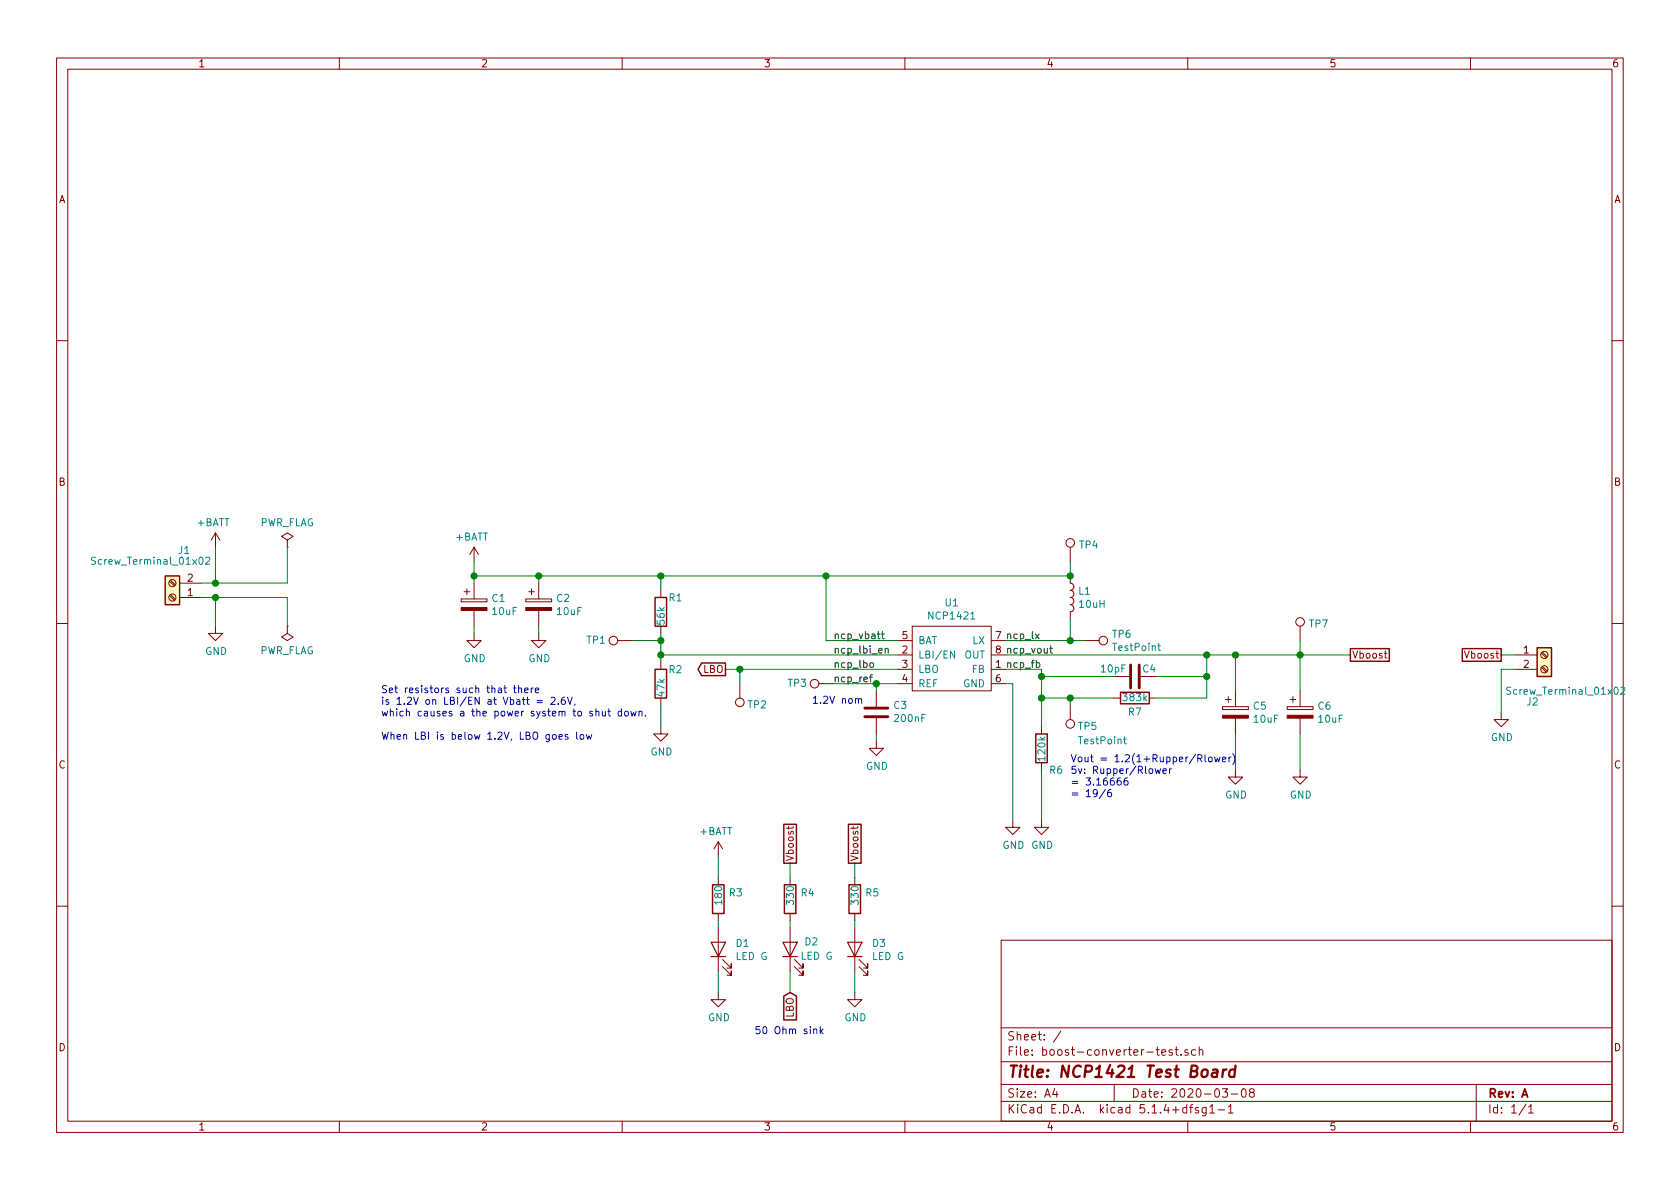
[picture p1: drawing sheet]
EESchema Schematic File Version 4
LIBS:boost-converter-test-cache
EELAYER 30 0
EELAYER END
$Descr A4 11693 8268
encoding utf-8
Sheet 1 1
Title "NCP1421 Test Board"
Date "2020-03-08"
Rev "A"
Comp ""
Comment1 ""
Comment2 ""
Comment3 ""
Comment4 ""
$EndDescr
Text GLabel 9400 4550 2    50   UnSpc ~ 0
Vboost
$Comp
L BoostConverters:NCP1421 U1
U 1 1
P 6650 4350
F 0 "U1" H 6625 4515 50  0000 C CNN
F 1 "NCP1421" H 6625 4424 50  0000 C CNN
F 2 "Package_SO:MSOP-8_3x3mm_P0.65mm" H 6650 4350 50  0001 C CNN
F 3 "https://datasheet.octopart.com/NCP1421DMR2G-ON-Semiconductor-datasheet-163178.pdf" H 6650 4350 50  0001 C CNN
	1    6650 4350
	1    0    0    -1  
$EndComp
$Comp
L Device:L L1
U 1 1
P 7450 4150
F 0 "L1" H 7503 4196 50  0000 L CNN
F 1 "10uH" H 7503 4105 50  0000 L CNN
F 2 "Inductor_SMD:L_Wuerth_MAPI-2512" H 7450 4150 50  0001 C CNN
F 3 "https://pdf1.alldatasheet.com/datasheet-pdf/view/893162/WURTH/74479887310A.html" H 7450 4150 50  0001 C CNN
	1    7450 4150
	1    0    0    -1  
$EndComp
Wire Wire Line
	7450 4300 7450 4450
Wire Wire Line
	7450 4450 7000 4450
$Comp
L Device:CP C6
U 1 1
P 9050 4950
F 0 "C6" H 9168 4996 50  0000 L CNN
F 1 "10uF" H 9168 4905 50  0000 L CNN
F 2 "Capacitor_Tantalum_SMD:CP_EIA-3216-18_Kemet-A_Pad1.58x1.35mm_HandSolder" H 9088 4800 50  0001 C CNN
F 3 "~" H 9050 4950 50  0001 C CNN
	1    9050 4950
	1    0    0    -1  
$EndComp
$Comp
L power:GND #PWR014
U 1 1
P 9050 5350
F 0 "#PWR014" H 9050 5100 50  0001 C CNN
F 1 "GND" H 9055 5177 50  0000 C CNN
F 2 "" H 9050 5350 50  0001 C CNN
F 3 "" H 9050 5350 50  0001 C CNN
	1    9050 5350
	1    0    0    -1  
$EndComp
Wire Wire Line
	9050 5100 9050 5350
Wire Wire Line
	7000 4550 8400 4550
$Comp
L Device:R R7
U 1 1
P 7900 4850
F 0 "R7" V 7800 4850 50  0000 C CNN
F 1 "383k" V 7900 4850 50  0000 C CNN
F 2 "Resistor_SMD:R_0603_1608Metric_Pad1.05x0.95mm_HandSolder" V 7830 4850 50  0001 C CNN
F 3 "~" H 7900 4850 50  0001 C CNN
	1    7900 4850
	0    1    -1   0   
$EndComp
Connection ~ 8400 4550
$Comp
L Device:R R6
U 1 1
P 7250 5200
F 0 "R6" H 7300 5050 50  0000 L CNN
F 1 "120k" V 7250 5100 50  0000 L CNN
F 2 "Resistor_SMD:R_0603_1608Metric_Pad1.05x0.95mm_HandSolder" V 7180 5200 50  0001 C CNN
F 3 "~" H 7250 5200 50  0001 C CNN
	1    7250 5200
	1    0    0    -1  
$EndComp
$Comp
L Device:C C4
U 1 1
P 7900 4700
F 0 "C4" V 7950 4600 50  0000 C CNN
F 1 "10pF" V 7950 4850 50  0000 C CNN
F 2 "Capacitor_SMD:C_0603_1608Metric_Pad1.05x0.95mm_HandSolder" H 7938 4550 50  0001 C CNN
F 3 "~" H 7900 4700 50  0001 C CNN
	1    7900 4700
	0    -1   -1   0   
$EndComp
$Comp
L Device:CP C1
U 1 1
P 3300 4200
F 0 "C1" H 3418 4246 50  0000 L CNN
F 1 "10uF" H 3418 4155 50  0000 L CNN
F 2 "Capacitor_Tantalum_SMD:CP_EIA-3216-18_Kemet-A_Pad1.58x1.35mm_HandSolder" H 3338 4050 50  0001 C CNN
F 3 "~" H 3300 4200 50  0001 C CNN
	1    3300 4200
	1    0    0    -1  
$EndComp
Connection ~ 5750 4000
Wire Wire Line
	5750 4450 5750 4000
Wire Wire Line
	6250 4450 5750 4450
Wire Wire Line
	3300 4400 3300 4350
$Comp
L power:GND #PWR04
U 1 1
P 3300 4400
F 0 "#PWR04" H 3300 4150 50  0001 C CNN
F 1 "GND" H 3305 4227 50  0000 C CNN
F 2 "" H 3300 4400 50  0001 C CNN
F 3 "" H 3300 4400 50  0001 C CNN
	1    3300 4400
	1    0    0    -1  
$EndComp
Connection ~ 3300 4000
Wire Wire Line
	3300 4050 3300 4000
Wire Wire Line
	3300 3900 3300 4000
Wire Wire Line
	7450 4000 5750 4000
$Comp
L power:+BATT #PWR03
U 1 1
P 3300 3900
F 0 "#PWR03" H 3300 3750 50  0001 C CNN
F 1 "+BATT" H 3315 4073 50  0000 C CNN
F 2 "" H 3300 3900 50  0001 C CNN
F 3 "" H 3300 3900 50  0001 C CNN
	1    3300 3900
	-1   0    0    -1  
$EndComp
Wire Wire Line
	7750 4850 7450 4850
$Comp
L Device:C C3
U 1 1
P 6100 4950
F 0 "C3" H 5985 4904 50  0000 R CNN
F 1 "200nF" H 5985 4995 50  0000 R CNN
F 2 "Capacitor_SMD:C_0603_1608Metric_Pad1.05x0.95mm_HandSolder" H 6138 4800 50  0001 C CNN
F 3 "~" H 6100 4950 50  0001 C CNN
	1    6100 4950
	-1   0    0    1   
$EndComp
$Comp
L power:GND #PWR010
U 1 1
P 6100 5150
F 0 "#PWR010" H 6100 4900 50  0001 C CNN
F 1 "GND" H 6105 4977 50  0000 C CNN
F 2 "" H 6100 5150 50  0001 C CNN
F 3 "" H 6100 5150 50  0001 C CNN
	1    6100 5150
	1    0    0    -1  
$EndComp
Wire Wire Line
	6100 5100 6100 5150
$Comp
L power:GND #PWR011
U 1 1
P 7050 5700
F 0 "#PWR011" H 7050 5450 50  0001 C CNN
F 1 "GND" H 7055 5527 50  0000 C CNN
F 2 "" H 7050 5700 50  0001 C CNN
F 3 "" H 7050 5700 50  0001 C CNN
	1    7050 5700
	1    0    0    -1  
$EndComp
Wire Wire Line
	7050 4750 7050 5700
Wire Wire Line
	7250 4850 7250 5050
Connection ~ 7250 4850
$Comp
L power:GND #PWR012
U 1 1
P 7250 5700
F 0 "#PWR012" H 7250 5450 50  0001 C CNN
F 1 "GND" H 7255 5527 50  0000 C CNN
F 2 "" H 7250 5700 50  0001 C CNN
F 3 "" H 7250 5700 50  0001 C CNN
	1    7250 5700
	1    0    0    -1  
$EndComp
Wire Wire Line
	7250 5700 7250 5350
Wire Wire Line
	9050 4800 9050 4550
Connection ~ 9050 4550
Wire Wire Line
	9050 4550 9400 4550
Text GLabel 5050 4650 0    50   Output ~ 0
LBO
Wire Wire Line
	7000 4650 7250 4650
Wire Wire Line
	5050 4650 5150 4650
Text Notes 7450 5550 0    50   ~ 0
Vout = 1.2(1+Rupper/Rlower)\n5v: Rupper/Rlower \n= 3.16666\n= 19/6
$Comp
L Connector:TestPoint TP4
U 1 1
P 7450 3900
F 0 "TP4" H 7508 4018 50  0000 L CNN
F 1 "TestPoint" H 7508 3927 50  0001 L CNN
F 2 "TestPoint:TestPoint_THTPad_D1.0mm_Drill0.5mm" H 7650 3900 50  0001 C CNN
F 3 "~" H 7650 3900 50  0001 C CNN
	1    7450 3900
	1    0    0    -1  
$EndComp
Wire Wire Line
	7450 3900 7450 4000
Connection ~ 7450 4000
$Comp
L Connector:TestPoint TP6
U 1 1
P 7550 4450
F 0 "TP6" V 7504 4638 50  0000 L CNN
F 1 "TestPoint" V 7595 4638 50  0000 L CNN
F 2 "TestPoint:TestPoint_THTPad_D1.0mm_Drill0.5mm" H 7750 4450 50  0001 C CNN
F 3 "~" H 7750 4450 50  0001 C CNN
	1    7550 4450
	0    1    1    0   
$EndComp
Wire Wire Line
	7550 4450 7450 4450
Connection ~ 7450 4450
$Comp
L Connector:TestPoint TP7
U 1 1
P 9050 4450
F 0 "TP7" H 9108 4568 50  0000 L CNN
F 1 "TestPoint" H 9108 4477 50  0001 L CNN
F 2 "TestPoint:TestPoint_THTPad_D1.0mm_Drill0.5mm" H 9250 4450 50  0001 C CNN
F 3 "~" H 9250 4450 50  0001 C CNN
	1    9050 4450
	1    0    0    -1  
$EndComp
Wire Wire Line
	9050 4450 9050 4550
$Comp
L Connector:TestPoint TP5
U 1 1
P 7450 4900
F 0 "TP5" H 7400 5050 50  0000 R CNN
F 1 "TestPoint" H 7400 5150 50  0000 R CNN
F 2 "TestPoint:TestPoint_THTPad_D1.0mm_Drill0.5mm" H 7650 4900 50  0001 C CNN
F 3 "~" H 7650 4900 50  0001 C CNN
	1    7450 4900
	-1   0    0    1   
$EndComp
Wire Wire Line
	7450 4900 7450 4850
Connection ~ 7450 4850
Wire Wire Line
	7450 4850 7250 4850
Wire Wire Line
	7250 4650 7250 4700
Wire Wire Line
	8400 4550 8400 4700
$Comp
L Connector:TestPoint TP3
U 1 1
P 5800 4750
F 0 "TP3" V 5800 5000 50  0000 C CNN
F 1 "TestPoint" V 5600 4850 50  0001 C CNN
F 2 "TestPoint:TestPoint_THTPad_D1.0mm_Drill0.5mm" H 6000 4750 50  0001 C CNN
F 3 "~" H 6000 4750 50  0001 C CNN
	1    5800 4750
	0    -1   -1   0   
$EndComp
Wire Wire Line
	5800 4750 6100 4750
Connection ~ 5150 4650
Wire Wire Line
	5150 4650 6250 4650
$Comp
L Connector:Screw_Terminal_01x02 J1
U 1 1
P 1200 4150
F 0 "J1" H 1118 3825 50  0000 C CNN
F 1 "Screw_Terminal_01x02" H 1350 3900 50  0000 C CNN
F 2 "TerminalBlock:TerminalBlock_bornier-2_P5.08mm" H 1200 4150 50  0001 C CNN
F 3 "~" H 1200 4150 50  0001 C CNN
	1    1200 4150
	-1   0    0    1   
$EndComp
$Comp
L power:+BATT #PWR01
U 1 1
P 1500 3800
F 0 "#PWR01" H 1500 3650 50  0001 C CNN
F 1 "+BATT" H 1515 3973 50  0000 C CNN
F 2 "" H 1500 3800 50  0001 C CNN
F 3 "" H 1500 3800 50  0001 C CNN
	1    1500 3800
	-1   0    0    -1  
$EndComp
Wire Wire Line
	1500 3800 1500 4050
Wire Wire Line
	1500 4050 1400 4050
$Comp
L power:GND #PWR02
U 1 1
P 1500 4350
F 0 "#PWR02" H 1500 4100 50  0001 C CNN
F 1 "GND" H 1505 4177 50  0000 C CNN
F 2 "" H 1500 4350 50  0001 C CNN
F 3 "" H 1500 4350 50  0001 C CNN
	1    1500 4350
	1    0    0    -1  
$EndComp
Wire Wire Line
	1500 4350 1500 4150
Wire Wire Line
	1500 4150 1400 4150
$Comp
L power:PWR_FLAG #FLG01
U 1 1
P 2000 3800
F 0 "#FLG01" H 2000 3875 50  0001 C CNN
F 1 "PWR_FLAG" H 2000 3973 50  0000 C CNN
F 2 "" H 2000 3800 50  0001 C CNN
F 3 "~" H 2000 3800 50  0001 C CNN
	1    2000 3800
	1    0    0    -1  
$EndComp
Wire Wire Line
	2000 3800 2000 4050
Wire Wire Line
	2000 4050 1500 4050
Connection ~ 1500 4050
$Comp
L power:PWR_FLAG #FLG02
U 1 1
P 2000 4350
F 0 "#FLG02" H 2000 4425 50  0001 C CNN
F 1 "PWR_FLAG" H 2000 4523 50  0000 C CNN
F 2 "" H 2000 4350 50  0001 C CNN
F 3 "~" H 2000 4350 50  0001 C CNN
	1    2000 4350
	-1   0    0    1   
$EndComp
Wire Wire Line
	2000 4350 2000 4150
Wire Wire Line
	2000 4150 1500 4150
Connection ~ 1500 4150
Text Notes 2650 5150 0    50   ~ 0
Set resistors such that there \nis 1.2V on LBI/EN at Vbatt = 2.6V,\nwhich causes a the power system to shut down.\n\nWhen LBI is below 1.2V, LBO goes low
Wire Wire Line
	4400 4450 4600 4450
$Comp
L Connector:TestPoint TP1
U 1 1
P 4400 4450
F 0 "TP1" V 4400 4700 50  0000 C CNN
F 1 "TestPoint" V 4504 4522 50  0001 C CNN
F 2 "TestPoint:TestPoint_THTPad_D1.0mm_Drill0.5mm" H 4600 4450 50  0001 C CNN
F 3 "~" H 4600 4450 50  0001 C CNN
	1    4400 4450
	0    -1   -1   0   
$EndComp
Wire Wire Line
	4600 4550 4600 4600
$Comp
L Device:R R2
U 1 1
P 4600 4750
F 0 "R2" H 4650 4850 50  0000 L CNN
F 1 "47k" V 4600 4650 50  0000 L CNN
F 2 "Resistor_SMD:R_0603_1608Metric_Pad1.05x0.95mm_HandSolder" V 4530 4750 50  0001 C CNN
F 3 "~" H 4600 4750 50  0001 C CNN
	1    4600 4750
	1    0    0    -1  
$EndComp
Connection ~ 4600 4550
Wire Wire Line
	6250 4550 4600 4550
Wire Wire Line
	4600 5050 4600 4900
$Comp
L power:GND #PWR06
U 1 1
P 4600 5050
F 0 "#PWR06" H 4600 4800 50  0001 C CNN
F 1 "GND" H 4605 4877 50  0000 C CNN
F 2 "" H 4600 5050 50  0001 C CNN
F 3 "" H 4600 5050 50  0001 C CNN
	1    4600 5050
	1    0    0    -1  
$EndComp
$Comp
L Device:R R1
U 1 1
P 4600 4250
F 0 "R1" H 4650 4350 50  0000 L CNN
F 1 "56k" V 4600 4150 50  0000 L CNN
F 2 "Resistor_SMD:R_0603_1608Metric_Pad1.05x0.95mm_HandSolder" V 4530 4250 50  0001 C CNN
F 3 "~" H 4600 4250 50  0001 C CNN
	1    4600 4250
	1    0    0    -1  
$EndComp
Wire Wire Line
	5150 4750 5150 4650
$Comp
L Connector:TestPoint TP2
U 1 1
P 5150 4750
F 0 "TP2" H 5100 4900 50  0000 R CNN
F 1 "TestPoint" H 5100 4800 50  0001 R CNN
F 2 "TestPoint:TestPoint_THTPad_D1.0mm_Drill0.5mm" H 5350 4750 50  0001 C CNN
F 3 "~" H 5350 4750 50  0001 C CNN
	1    5150 4750
	-1   0    0    1   
$EndComp
$Comp
L Connector:Screw_Terminal_01x02 J2
U 1 1
P 10750 4550
F 0 "J2" H 10668 4225 50  0000 C CNN
F 1 "Screw_Terminal_01x02" H 10900 4300 50  0000 C CNN
F 2 "TerminalBlock:TerminalBlock_bornier-2_P5.08mm" H 10750 4550 50  0001 C CNN
F 3 "~" H 10750 4550 50  0001 C CNN
	1    10750 4550
	1    0    0    -1  
$EndComp
Text GLabel 10450 4550 0    50   UnSpc ~ 0
Vboost
Wire Wire Line
	10550 4550 10450 4550
$Comp
L power:GND #PWR015
U 1 1
P 10450 4950
F 0 "#PWR015" H 10450 4700 50  0001 C CNN
F 1 "GND" H 10455 4777 50  0000 C CNN
F 2 "" H 10450 4950 50  0001 C CNN
F 3 "" H 10450 4950 50  0001 C CNN
	1    10450 4950
	1    0    0    -1  
$EndComp
Wire Wire Line
	10450 4950 10450 4650
Wire Wire Line
	10450 4650 10550 4650
Text GLabel 5500 6900 3    50   Input ~ 0
LBO
$Comp
L Device:LED D2
U 1 1
P 5500 6600
F 0 "D2" V 5550 6400 50  0000 L CNN
F 1 "LED G" V 5450 6300 50  0000 L CNN
F 2 "LED_SMD:LED_0805_2012Metric_Pad1.15x1.40mm_HandSolder" H 5500 6600 50  0001 C CNN
F 3 "~" H 5500 6600 50  0001 C CNN
	1    5500 6600
	0    -1   -1   0   
$EndComp
Wire Wire Line
	5500 6100 5500 6000
Wire Wire Line
	5500 6400 5500 6450
Wire Wire Line
	5500 6900 5500 6750
$Comp
L Device:LED D1
U 1 1
P 5000 6600
F 0 "D1" V 5039 6483 50  0000 R CNN
F 1 "LED G" V 4948 6483 50  0000 R CNN
F 2 "LED_SMD:LED_0805_2012Metric_Pad1.15x1.40mm_HandSolder" H 5000 6600 50  0001 C CNN
F 3 "~" H 5000 6600 50  0001 C CNN
	1    5000 6600
	0    -1   -1   0   
$EndComp
$Comp
L Device:R R3
U 1 1
P 5000 6250
F 0 "R3" H 5070 6296 50  0000 L CNN
F 1 "180" V 5000 6200 50  0000 L CNN
F 2 "Resistor_SMD:R_0805_2012Metric_Pad1.15x1.40mm_HandSolder" V 4930 6250 50  0001 C CNN
F 3 "~" H 5000 6250 50  0001 C CNN
	1    5000 6250
	1    0    0    -1  
$EndComp
$Comp
L power:GND #PWR08
U 1 1
P 5000 6900
F 0 "#PWR08" H 5000 6650 50  0001 C CNN
F 1 "GND" H 5005 6727 50  0000 C CNN
F 2 "" H 5000 6900 50  0001 C CNN
F 3 "" H 5000 6900 50  0001 C CNN
	1    5000 6900
	1    0    0    -1  
$EndComp
Wire Wire Line
	5000 6750 5000 6900
Wire Wire Line
	5000 6400 5000 6450
Wire Wire Line
	5000 6100 5000 5950
$Comp
L power:+BATT #PWR07
U 1 1
P 5000 5950
F 0 "#PWR07" H 5000 5800 50  0001 C CNN
F 1 "+BATT" H 5015 6123 50  0000 C CNN
F 2 "" H 5000 5950 50  0001 C CNN
F 3 "" H 5000 5950 50  0001 C CNN
	1    5000 5950
	-1   0    0    -1  
$EndComp
Wire Wire Line
	8400 4550 8600 4550
$Comp
L Device:LED D3
U 1 1
P 5950 6600
F 0 "D3" V 5989 6483 50  0000 R CNN
F 1 "LED G" V 5898 6483 50  0000 R CNN
F 2 "LED_SMD:LED_0805_2012Metric_Pad1.15x1.40mm_HandSolder" H 5950 6600 50  0001 C CNN
F 3 "~" H 5950 6600 50  0001 C CNN
	1    5950 6600
	0    -1   -1   0   
$EndComp
$Comp
L Device:R R5
U 1 1
P 5950 6250
F 0 "R5" H 6020 6296 50  0000 L CNN
F 1 "330" V 5950 6200 50  0000 L CNN
F 2 "Resistor_SMD:R_0805_2012Metric_Pad1.15x1.40mm_HandSolder" V 5880 6250 50  0001 C CNN
F 3 "~" H 5950 6250 50  0001 C CNN
	1    5950 6250
	1    0    0    -1  
$EndComp
$Comp
L power:GND #PWR09
U 1 1
P 5950 6900
F 0 "#PWR09" H 5950 6650 50  0001 C CNN
F 1 "GND" H 5955 6727 50  0000 C CNN
F 2 "" H 5950 6900 50  0001 C CNN
F 3 "" H 5950 6900 50  0001 C CNN
	1    5950 6900
	1    0    0    -1  
$EndComp
Wire Wire Line
	5950 6750 5950 6900
Wire Wire Line
	5950 6400 5950 6450
Text GLabel 5950 6000 1    50   UnSpc ~ 0
Vboost
Wire Wire Line
	5950 6000 5950 6100
Text Label 5800 4450 0    50   ~ 0
ncp_vbatt
Text Label 5800 4550 0    50   ~ 0
ncp_lbi_en
Text Label 5800 4650 0    50   ~ 0
ncp_lbo
Wire Wire Line
	6100 4800 6100 4750
Connection ~ 6100 4750
Wire Wire Line
	6100 4750 6250 4750
Text Label 5800 4750 0    50   ~ 0
ncp_ref
Text Label 7000 4450 0    50   ~ 0
ncp_lx
Text Label 7000 4550 0    50   ~ 0
ncp_vout
Text Label 7000 4650 0    50   ~ 0
ncp_fb
Wire Wire Line
	8050 4850 8400 4850
Wire Wire Line
	8050 4700 8400 4700
Connection ~ 8400 4700
Wire Wire Line
	8400 4700 8400 4850
Wire Wire Line
	7250 4700 7750 4700
Connection ~ 7250 4700
Wire Wire Line
	7250 4700 7250 4850
Wire Wire Line
	4600 4450 4600 4550
Connection ~ 4600 4450
Wire Wire Line
	4600 4450 4600 4400
Wire Wire Line
	4600 4100 4600 4000
Wire Wire Line
	4600 4000 5750 4000
Wire Wire Line
	7050 4750 7000 4750
$Comp
L Device:CP C5
U 1 1
P 8600 4950
F 0 "C5" H 8718 4996 50  0000 L CNN
F 1 "10uF" H 8718 4905 50  0000 L CNN
F 2 "Capacitor_Tantalum_SMD:CP_EIA-3216-18_Kemet-A_Pad1.58x1.35mm_HandSolder" H 8638 4800 50  0001 C CNN
F 3 "~" H 8600 4950 50  0001 C CNN
	1    8600 4950
	1    0    0    -1  
$EndComp
$Comp
L power:GND #PWR013
U 1 1
P 8600 5350
F 0 "#PWR013" H 8600 5100 50  0001 C CNN
F 1 "GND" H 8605 5177 50  0000 C CNN
F 2 "" H 8600 5350 50  0001 C CNN
F 3 "" H 8600 5350 50  0001 C CNN
	1    8600 5350
	1    0    0    -1  
$EndComp
Wire Wire Line
	8600 5100 8600 5350
Wire Wire Line
	8600 4800 8600 4550
Connection ~ 8600 4550
Wire Wire Line
	8600 4550 9050 4550
$Comp
L Device:CP C2
U 1 1
P 3750 4200
F 0 "C2" H 3868 4246 50  0000 L CNN
F 1 "10uF" H 3868 4155 50  0000 L CNN
F 2 "Capacitor_Tantalum_SMD:CP_EIA-3216-18_Kemet-A_Pad1.58x1.35mm_HandSolder" H 3788 4050 50  0001 C CNN
F 3 "~" H 3750 4200 50  0001 C CNN
	1    3750 4200
	1    0    0    -1  
$EndComp
Wire Wire Line
	3750 4400 3750 4350
$Comp
L power:GND #PWR05
U 1 1
P 3750 4400
F 0 "#PWR05" H 3750 4150 50  0001 C CNN
F 1 "GND" H 3755 4227 50  0000 C CNN
F 2 "" H 3750 4400 50  0001 C CNN
F 3 "" H 3750 4400 50  0001 C CNN
	1    3750 4400
	1    0    0    -1  
$EndComp
Wire Wire Line
	3750 4050 3750 4000
Wire Wire Line
	3300 4000 3750 4000
Connection ~ 4600 4000
Connection ~ 3750 4000
Wire Wire Line
	3750 4000 4600 4000
Text Notes 5650 4900 0    50   ~ 0
1.2V nom
Text GLabel 5500 6000 1    50   UnSpc ~ 0
Vboost
Text Notes 5250 7200 0    50   ~ 0
50 Ohm sink
$Comp
L Device:R R4
U 1 1
P 5500 6250
F 0 "R4" H 5570 6296 50  0000 L CNN
F 1 "330" V 5500 6200 50  0000 L CNN
F 2 "Resistor_SMD:R_0805_2012Metric_Pad1.15x1.40mm_HandSolder" V 5430 6250 50  0001 C CNN
F 3 "~" H 5500 6250 50  0001 C CNN
	1    5500 6250
	1    0    0    -1  
$EndComp
$EndSCHEMATC
